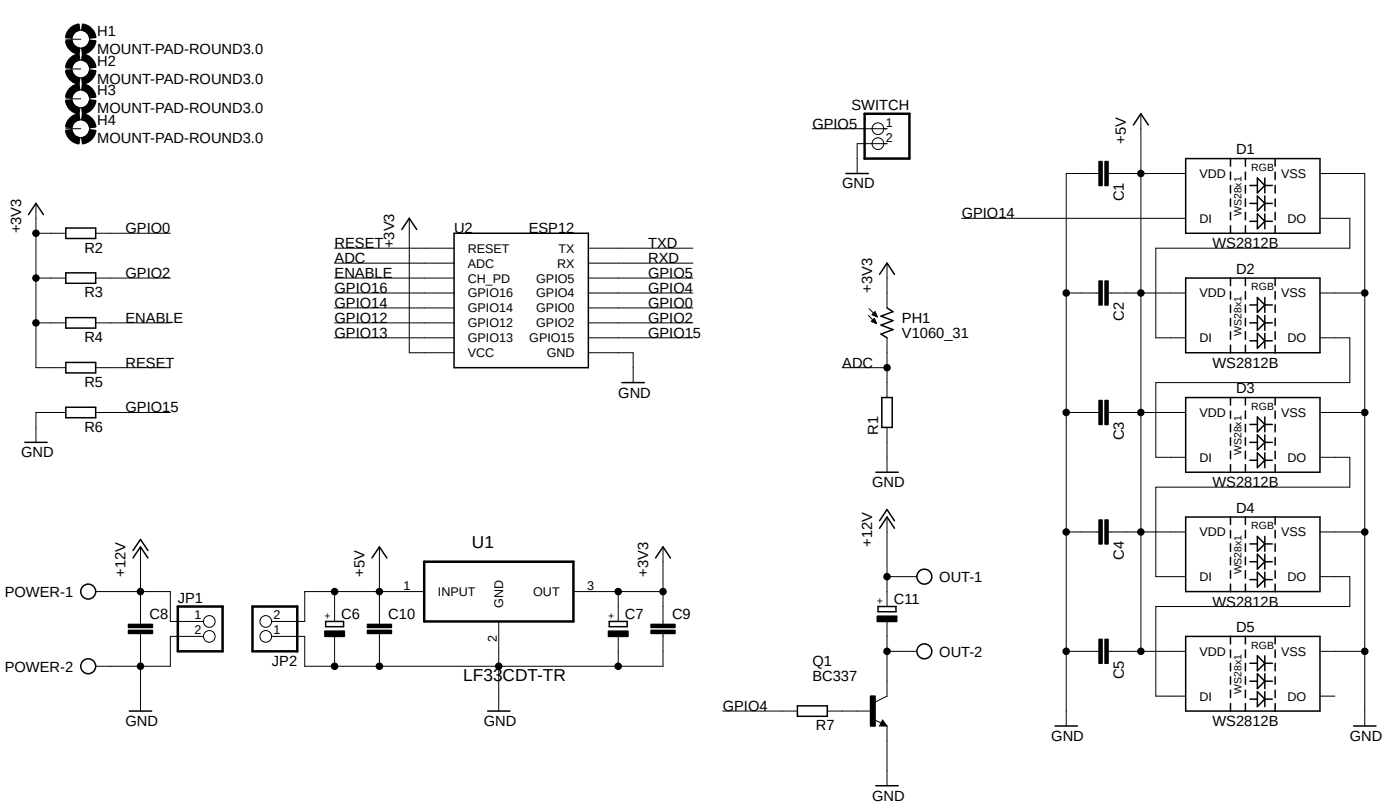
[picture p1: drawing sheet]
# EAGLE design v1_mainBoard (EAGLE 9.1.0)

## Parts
C1  C-EUC1206  [C1206]
C2  C-EUC1206  [C1206]
C3  C-EUC1206  [C1206]
C4  C-EUC1206  [C1206]
C5  C-EUC1206  [C1206]
C6  CPOL-EUE2.5-6  [E2,5-6]
C7  CPOL-EUE2.5-6  [E2,5-6]
C8  C-EUC1206  [C1206]
C9  C-EUC1206  [C1206]
C10  C-EUC1206  [C1206]
C11  CPOL-EUE3.5-8  [E3,5-8]
D1  WS2812B  [WS2812B]
D2  WS2812B  [WS2812B]
D3  WS2812B  [WS2812B]
D4  WS2812B  [WS2812B]
D5  WS2812B  [WS2812B]
H1  MOUNT-PAD-ROUND3.0  [3,0-PAD]
H2  MOUNT-PAD-ROUND3.0  [3,0-PAD]
H3  MOUNT-PAD-ROUND3.0  [3,0-PAD]
H4  MOUNT-PAD-ROUND3.0  [3,0-PAD]
JP1  PINHD-1X2  [1X02]
JP2  PINHD-1X2  [1X02]
OUT  AK300/2  [AK300/2]
PH1  V1060_31  [TO-5_V10]
POWER  AK300/2  [AK300/2]
Q1  BC337  [TO92]
R1  R-EU_R1206  [R1206]
R2  R-EU_R1206  [R1206]
R3  R-EU_R1206  [R1206]
R4  R-EU_R1206  [R1206]
R5  R-EU_R1206  [R1206]
R6  R-EU_R1206  [R1206]
R7  R-EU_R1206  [R1206]
SWITCH  PINHD-1X2  [1X02]
U1  LF33CDT-TR  [TO228P972X240-3N]
U2  ESP12  [ESP12]

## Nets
+3V3: C7.+ C9.1 PH1.1 R2.2 R3.2 R4.2 R5.2 U1.3(OUT) U2.VCC
+5V: C1.1 C2.1 C3.1 C4.1 C5.1 C6.+ C10.1 D1.1(VDD) D2.1(VDD) D3.1(VDD) D4.1(VDD) D5.1(VDD) JP2.2 U1.1(INPUT)
+12V: C8.1 C11.+ JP1.1 OUT.1 POWER.1
ADC: PH1.2 R1.2 U2.ADC
ENABLE: R4.1 U2.CH_PD
GND: C1.2 C2.2 C3.2 C4.2 C5.2 C6.- C7.- C8.2 C9.2 C10.2 D1.3(VSS) D2.3(VSS) D3.3(VSS) D4.3(VSS) D5.3(VSS) JP1.2 JP2.1 POWER.2 Q1.1(E) R1.1 R6.2 SWITCH.2 U1.2(GND) U2.GND
GPIO0: R2.1 U2.GPIO0
GPIO2: R3.1 U2.GPIO2
GPIO4: R7.2 U2.GPIO5(GPIO4)
GPIO5: SWITCH.1 U2.GPIO4(GPIO5)
GPIO12: U2.GPIO12
GPIO13: U2.GPIO13
GPIO14: D1.4(DI) U2.GPIO14
GPIO15: R6.1 U2.GPIO15
GPIO16: U2.GPIO16
N$1: C11.- OUT.2 Q1.3(C)
N$3: Q1.2(B) R7.1
N$6: D1.2(DO) D2.4(DI)
N$7: D2.2(DO) D3.4(DI)
N$8: D3.2(DO) D4.4(DI)
N$9: D4.2(DO) D5.4(DI)
RESET: R5.1 U2.RESET
RXD: U2.RX
TXD: U2.TX
Unconnected: D5.2(DO) H1.B3,0(MOUNT) H2.B3,0(MOUNT) H3.B3,0(MOUNT) H4.B3,0(MOUNT)
